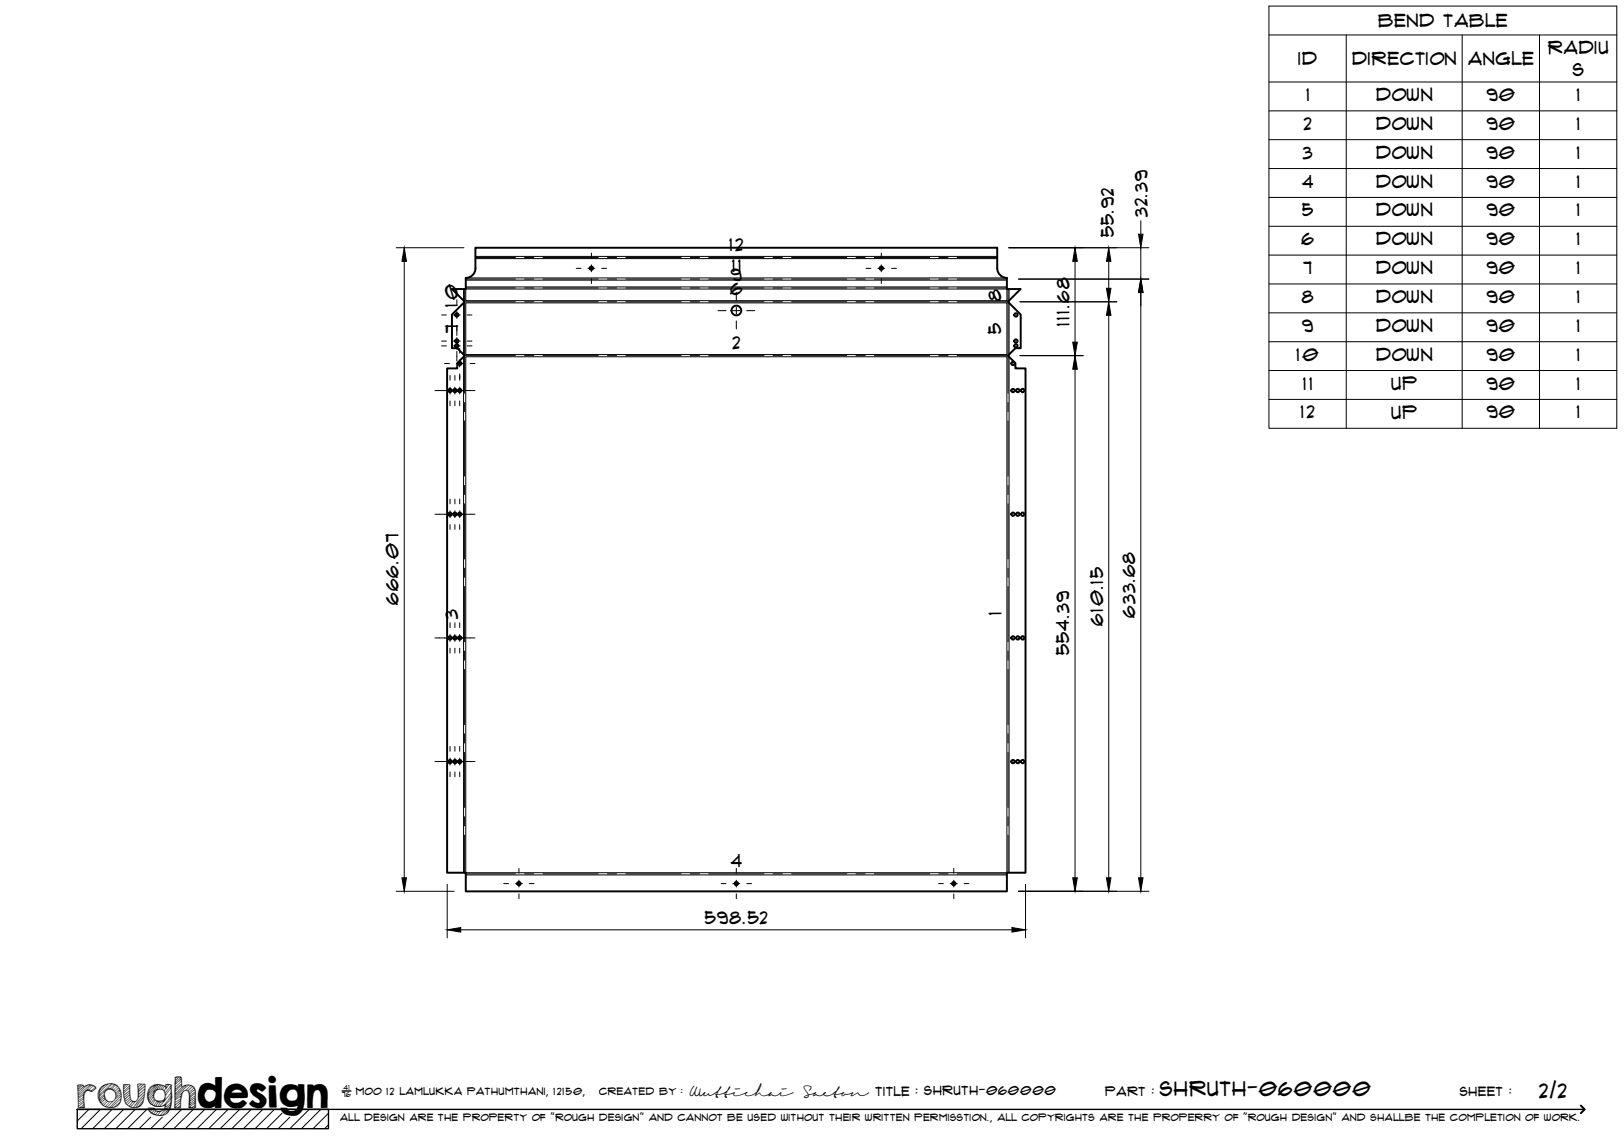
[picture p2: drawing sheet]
<svg xmlns="http://www.w3.org/2000/svg" width="420mm" height="297mm" viewBox="0 0 420 297" stroke-linecap="round" stroke-linejoin="round" font-family="sans-serif">
<!-- layer: Visible -->
<g fill="none" stroke="#000" stroke-width=".51">
<path d="M120 77.9v.4l-3.1 3.1v8.7h1.4l1.8 1.7-.1 .4M120.1 77.9l-3.2-3.1h3.6v-2.9a2.48 2.48 0 0 0 2.5-2.5v-5.3h135v5.3a2.51 2.51 0 0 0 2.5 2.5v2.9h3.6l-3.2 3.1M260.9 78.3l3.2 3.1v8.7h-1.4l-1.8 1.7M261 77.9v.4M120.1 92.2l-1.8 1.7v1.4h-2.6v130.5h4.8v4.8h140v-4.8h4.8v-130.5h-2.6v-1.4l-1.8-1.7M261 91.8v.4"/>
<circle cx="153" cy="69.4" r=".43"/>
<circle cx="228" cy="69.4" r=".43"/>
<circle cx="118.2" cy="81.5" r=".43"/>
<circle cx="118.2" cy="88.2" r=".43"/>
<circle cx="118.2" cy="89.5" r=".43"/>
<circle cx="118.9" cy="94" r=".43"/>
<circle cx="190.5" cy="80.3" r="1.26"/>
<circle cx="262.1" cy="94" r=".43"/>
<circle cx="262.8" cy="88.2" r=".43"/>
<circle cx="262.8" cy="81.5" r=".43"/>
<circle cx="262.8" cy="89.5" r=".43"/>
<circle cx="116.4" cy="101" r=".43"/>
<circle cx="117.7" cy="101" r=".43"/>
<circle cx="118.9" cy="101" r=".43"/>
<circle cx="262.1" cy="101" r=".43"/>
<circle cx="263.3" cy="101" r=".43"/>
<circle cx="264.6" cy="101" r=".43"/>
<circle cx="116.4" cy="133.1" r=".43"/>
<circle cx="117.7" cy="133.1" r=".43"/>
<circle cx="118.9" cy="133.1" r=".43"/>
<circle cx="262.1" cy="133.1" r=".43"/>
<circle cx="263.3" cy="133.1" r=".43"/>
<circle cx="264.6" cy="133.1" r=".43"/>
<circle cx="116.4" cy="165.1" r=".43"/>
<circle cx="117.7" cy="165.1" r=".43"/>
<circle cx="118.9" cy="165.1" r=".43"/>
<circle cx="262.1" cy="165.1" r=".43"/>
<circle cx="263.3" cy="165.1" r=".43"/>
<circle cx="264.6" cy="165.1" r=".43"/>
<circle cx="116.4" cy="197.1" r=".43"/>
<circle cx="117.7" cy="197.1" r=".43"/>
<circle cx="118.9" cy="197.1" r=".43"/>
<circle cx="262.1" cy="197.1" r=".43"/>
<circle cx="263.3" cy="197.1" r=".43"/>
<circle cx="264.6" cy="197.1" r=".43"/>
<circle cx="134.2" cy="228.6" r=".43"/>
<circle cx="190.5" cy="228.6" r=".43"/>
<circle cx="246.8" cy="228.6" r=".43"/>
</g>
<!-- layer: Bend Center -->
<g fill="none" stroke="#000" stroke-width=".26">
<path d="M120.1 78.1h13.2M120.2 74.8v27M120.5 72.2h12.8M120.5 74.5h12.8M123 66.6h10.3M135.7 66.6h2.4M135.7 72.2h2.4M135.7 74.5h2.4M135.7 78.1h2.4M140.5 66.6h14.3M140.5 72.2h14.3M140.5 74.5h14.3"/>
<path d="M140.5 78.1h14.3M157.2 66.6h2.3M157.2 72.2h2.3M157.2 74.5h2.3M157.2 78.1h2.3M161.9 66.6h14.3M161.9 72.2h14.3M161.9 74.5h14.3M161.9 78.1h14.3M178.6 66.6h2.4M178.6 72.2h2.4M178.6 74.5h2.4"/>
<path d="M178.6 78.1h2.4M183.3 66.6h14.4M183.3 72.2h14.4M183.3 74.5h14.4M183.3 78.1h14.4M200 66.6h2.4M200 72.2h2.4M200 74.5h2.4M200 78.1h2.4M204.8 66.6h14.3M204.8 72.2h14.3M204.8 74.5h14.3"/>
<path d="M204.8 78.1h14.3M221.5 66.6h2.3M221.5 72.2h2.3M221.5 74.5h2.3M221.5 78.1h2.3M226.2 66.6h14.3M226.2 72.2h14.3M226.2 74.5h14.3M226.2 78.1h14.3M242.9 66.6h2.4M242.9 72.2h2.4M242.9 74.5h2.4"/>
<path d="M242.9 78.1h2.4M247.6 66.6h10.4M247.6 72.2h12.9M247.6 74.5h12.9M247.6 78.1h13.3M260.8 74.8v27M120.1 92h13.2M135.7 92h2.4M140.5 92h14.3M157.2 92h2.3M161.9 92h14.3M178.6 92h2.4"/>
<path d="M183.3 92h14.4M200 92h2.4M204.8 92h14.3M221.5 92h2.3M226.2 92h14.3M242.9 92h2.4M247.6 92h13.3M120.2 104.1v2.4M120.2 108.9v14.3M260.8 104.1v2.4M260.8 108.9v14.3M120.2 125.6v2.4"/>
<path d="M120.2 130.4v14.2M260.8 125.6v2.4M260.8 130.4v14.2M120.2 147v2.4M120.2 151.8v14.3M260.8 147v2.4M260.8 151.8v14.3M120.2 168.5v2.3M120.2 173.2v14.3M260.8 168.5v2.3M260.8 173.2v14.3M120.2 189.9v2.4"/>
<path d="M120.2 194.7v14.2M260.8 189.9v2.4M260.8 194.7v14.2M120.2 211.3v2.4M120.2 216.1v9.7M260.8 211.3v2.4M260.8 216.1v9.7M120.5 226.1h12.8M135.7 226.1h2.4M140.5 226.1h14.3M157.2 226.1h2.3M161.9 226.1h14.3"/>
<path d="M178.6 226.1h2.4M183.3 226.1h14.4M200 226.1h2.4M204.8 226.1h14.3M221.5 226.1h2.3M226.2 226.1h14.3M242.9 226.1h2.4M247.6 226.1h12.9"/>
</g>
<!-- layer: Visible Narrow -->
<g fill="none" stroke="#000" stroke-width=".26">
<path d="M119.9 74.8v3M119.9 78.4v13.3M120.5 78.4h140v13.3h-140zM120.5 74.8h140v3h-140zM120.5 72.5h140M120.5 71.9h140M120.5 74.2h140M123 66.9h135M123 66.3h135M261.1 74.8v3M261.1 78.4v13.3M119.9 92.3v133.5"/>
<path d="M120.5 92.3h140v133.5h-140zM261.1 92.3v133.5M120.5 226.4h140"/>
</g>
<!-- layer: TitleBlock -->
<path d="M20 287h65v5h-65zM20 287h390M88.5 282.3h2.3" fill="none" stroke="#000" stroke-width=".36"/>
<path d="M409 286.1l1 .9-1 1" fill="none" stroke="#000" stroke-width=".51"/>
<g fill="none" stroke="#000" stroke-width=".26">
<path d="M23 287l-3 3.1M26 287l-5 5M29 287l-5 5M32 287l-5 5M35 287l-5 5M38 287l-5 5M39 289.1l-3 2.9M42 289.1l-3 2.9M47 287l-5 5M50 287l-5 5M53 287l-5 5M56 287l-5 5"/>
<path d="M59 287l-5 5M62 287l-5 5M65 287l-5 5M68 287l-5 5M71 287l-5 5M73 288l-4 4M75 289.1l-3 2.9M80 287l-5 5M83 287l-5 5M85 288l-4 4M85 291l-1 1"/>
</g>
<!-- layer: Smart Centers -->
<g fill="none" stroke="#000" stroke-width=".26">
<path d="M118.2 77.6v1.2M149.1 69.4h1.2M152.1 69.4h1.8M153 65.5v1.2M153 68.5v1.8M153 72.1v1.2M155.7 69.4h1.2M190.5 75.6v2.1M190.5 79.5v1.8M224.1 69.4h1.2M227.1 69.4h1.8M228 65.5v1.2"/>
<path d="M228 68.5v1.8M228 72.1v1.2M230.7 69.4h1.2M114.3 88.3h1.2M114.3 89.5h1.2M114.3 81.5h1.2M115 94.1h1.3M116.4 97.1v1.3M117.3 88.3h1.8M117.3 89.5h1.8M117.3 81.5h1.8M117.7 97.1v1.3"/>
<path d="M118 94.1h1.8M118.2 80.6v1.8M118.2 84.2v2.6M118.2 87.4v3M118.2 90.9v2.5M118.9 90.1v1.3M118.9 93.2v1.8M118.9 96.7v1.7M120.9 88.3h1.2M120.9 89.5h1.2M120.9 81.5h1.2M121.6 94.1h1.3"/>
<path d="M185.8 80.4h2M189.6 80.4h1.8M190.5 83v2.1M193.2 80.4h2.1M112.5 101.1h10.4M116.4 100.2v1.7M116.4 103.7v1.3M117.7 100.2v1.7M117.7 103.7v1.3M118.9 100.2v1.7M118.9 103.7v1.3M112.5 133.1h10.4"/>
<path d="M116.4 129.1v1.3M116.4 132.2v1.7M116.4 135.7v1.3M117.7 129.1v1.3M117.7 132.2v1.7M117.7 135.7v1.3M118.9 129.1v1.3M118.9 132.2v1.7M118.9 135.7v1.3M112.5 165.1h10.4M116.4 161.1v1.3M116.4 164.2v1.8"/>
<path d="M116.4 167.7v1.3M117.7 161.1v1.3M117.7 164.2v1.8M117.7 167.7v1.3M118.9 161.1v1.3M118.9 164.2v1.8M118.9 167.7v1.3M112.5 197h10.4M116.4 193.1v1.3M116.4 196.2v1.8M116.4 199.7v1.3M117.7 193.1v1.3"/>
<path d="M117.7 196.2v1.8M117.7 199.7v1.3M118.9 193.1v1.3M118.9 196.2v1.8M118.9 199.7v1.3M130.3 228.6h1.3M133.4 228.6h1.7M134.3 224.7v1.2M134.3 227.7v1.8M134.3 231.3v1.2M136.9 228.6h1.3M186.6 228.6h1.2"/>
<path d="M189.6 228.6h1.8M190.5 224.7v1.2M190.5 227.7v1.8M190.5 231.3v1.2M193.2 228.6h1.2M242.8 228.6h1.3M245.9 228.6h1.7M246.8 224.7v1.2M246.8 227.7v1.8M246.8 231.3v1.2M249.4 228.6h1.3"/>
</g>
<!-- layer: Bend Tables -->
<g fill="none" stroke="#000" stroke-width=".26">
<path d="M328.3 1.6h90v109.2h-90zM328.3 9h90M348.3 9v101.8M378.3 9v101.8M398.3 9v101.8M328.3 21.2h90M328.3 28.7h90M328.3 36.1h90M328.3 43.6h90M328.3 51.1h90M328.3 58.6h90M328.3 66h90"/>
<path d="M328.3 73.5h90M328.3 80.9h90M328.3 88.4h90M328.3 95.9h90M328.3 103.3h90"/>
</g>
<!-- layer: FD_Dimensions -->
<g fill="none" stroke="#000" stroke-width=".26">
<path d="M295.1 57.1v3.5M102.5 64.1h17.5M104.6 67.6v159.5M261 64.1h36.2M263.5 72.2h33.7M263.9 78.1h25M278.1 67.6v20.9M286.9 67.6v7M295.1 64.1v8.1M295.1 75.7v151.4M263.9 92h16.3M278.1 95.5v131.6"/>
<path d="M286.9 81.6v145.5M102.5 230.6h15M115.7 228.8v13.9M263.5 230.6h33.7M265.3 228.8v13.9M119.2 240.6h142.6"/>
</g>
<g fill="#000" stroke="#000" stroke-width=".26">
<path d="M104.6 64.1l.6 3.5h-1.2zM278.1 64.1l.6 3.5h-1.2zM286.3 74.6h1.1l-.5 3.5zM286.9 64.1l.5 3.5h-1.1zM295.1 72.2l.6 3.5h-1.1zM294.6 60.6h1.1l-.6 3.5zM278.1 92l.6 3.5h-1.2zM277.5 88.5h1.2l-.6 3.5zM286.9 78.1l.5 3.5h-1.1zM104 227.1h1.2l-.6 3.5zM115.7 240.6l3.5-.6v1.2zM261.8 240l3.5 .6-3.5 .6z"/>
<path d="M277.5 227.1h1.2l-.6 3.5zM286.3 227.1h1.1l-.5 3.5zM294.6 227.1h1.1l-.6 3.5z"/>
</g>
<text font-size="9.7" x="19.9" y="286.8">roughdesign</text>
<g font-size="5.3">
<text x="300.1" y="283.6">SHRUTH-060000</text>
<text x="398.2" y="284">2/2</text>
</g>
<g font-size="4.6">
<text x="356.6" y="7">Bend Table</text>
<text x="335.9" y="16.9">ID</text>
<text x="349.8" y="16.8">Direction</text>
<text x="379.8" y="16.9">Angle</text>
<text x="400.5" y="13.9">Radiu</text>
<text x="406.9" y="19.8">s</text>
<text x="338" y="26.1">1</text>
<text x="356" y="26.1">Down</text>
<text x="384.6" y="26.1">90</text>
<text x="408" y="26.1">1</text>
<text x="337.3" y="33.6">2</text>
<text x="356" y="33.6">Down</text>
<text x="384.6" y="33.6">90</text>
<text x="408" y="33.6">1</text>
<text x="337.1" y="41">3</text>
<text x="356" y="41.1">Down</text>
<text x="384.6" y="41">90</text>
<text x="408" y="41">1</text>
<text x="336.9" y="48.5">4</text>
<text x="356" y="48.5">Down</text>
<text x="384.6" y="48.5">90</text>
<text x="408" y="48.5">1</text>
<text x="296.9" y="56.2" transform="rotate(-90 296.9 56.2)">32.39</text>
<text x="336.9" y="56">5</text>
<text x="356" y="56">Down</text>
<text x="384.6" y="56">90</text>
<text x="408" y="56">1</text>
<text x="188.7" y="64.9">12</text>
<text x="288.2" y="61.4" transform="rotate(-90 288.2 61.4)">55.92</text>
<text x="336.7" y="63.4">6</text>
<text x="356" y="63.5">Down</text>
<text x="384.6" y="63.4">90</text>
<text x="408" y="63.4">1</text>
<text x="189.4" y="70.5">11</text>
<text x="337.2" y="70.9">7</text>
<text x="356" y="70.9">Down</text>
<text x="384.6" y="70.9">90</text>
<text x="408" y="70.9">1</text>
<text x="188.9" y="76.4">6</text>
<text x="189.1" y="72.8">9</text>
<text x="259.1" y="77.9" transform="rotate(-90 259.1 77.9)">8</text>
<text x="118.5" y="79.3" transform="rotate(-90 118.5 79.3)">10</text>
<text x="336.8" y="78.4">8</text>
<text x="356" y="78.4">Down</text>
<text x="384.6" y="78.4">90</text>
<text x="408" y="78.4">1</text>
<text x="118.5" y="86.1" transform="rotate(-90 118.5 86.1)">7</text>
<text x="259.1" y="86.5" transform="rotate(-90 259.1 86.5)">5</text>
<text x="276.7" y="84.4" transform="rotate(-90 276.7 84.4)">111.68</text>
<text x="336.9" y="85.8">9</text>
<text x="356" y="85.9">Down</text>
<text x="384.6" y="85.8">90</text>
<text x="408" y="85.8">1</text>
<text x="189.5" y="90.3">2</text>
<text x="335.4" y="93.3">10</text>
<text x="356" y="93.3">Down</text>
<text x="384.6" y="93.3">90</text>
<text x="408" y="93.3">1</text>
<text x="337.2" y="100.8">11</text>
<text x="360" y="100.8">Up</text>
<text x="384.6" y="100.8">90</text>
<text x="408" y="100.8">1</text>
<text x="336.5" y="108.3">12</text>
<text x="360" y="108.3">Up</text>
<text x="384.6" y="108.3">90</text>
<text x="408" y="108.3">1</text>
<text x="103.1" y="156.6" transform="rotate(-90 103.1 156.6)">666.07</text>
<text x="118.4" y="160.2" transform="rotate(-90 118.4 160.2)">3</text>
<text x="259.1" y="159.2" transform="rotate(-90 259.1 159.2)">1</text>
<text x="285.4" y="162" transform="rotate(-90 285.4 162)">610.15</text>
<text x="293.6" y="159.9" transform="rotate(-90 293.6 159.9)">633.68</text>
<text x="276.6" y="169.6" transform="rotate(-90 276.6 169.6)">554.39</text>
<text x="189.1" y="224.4">4</text>
<text x="182.4" y="239.1">598.52</text>
</g>
<g font-size="3.4">
<text x="178.3" y="283.5">Wuttichai</text>
<text x="208.1" y="283.5">Saeton title : SHRUTH-060000</text>
</g>
<g font-size="3.3">
<text x="286" y="283.5">Part :</text>
<text x="377.7" y="283.5">sheet :</text>
</g>
<g font-size="2.7">
<text x="92.1" y="283.3">moo 12 Lamlukka pathumthani, 12150,</text>
<text x="155" y="283.3">created by :</text>
</g>
<text font-size="2.6" x="88" y="290.1">all design are the property of &quot;rough design&quot; and cannot be used without their written permisstion., all copyrights are the properry of &quot;rough design&quot; and shallbe the completion of work.</text>
<g font-size="1.9">
<text x="88.5" y="283.9">76</text>
<text x="88.9" y="282.1">41</text>
</g>
</svg>
